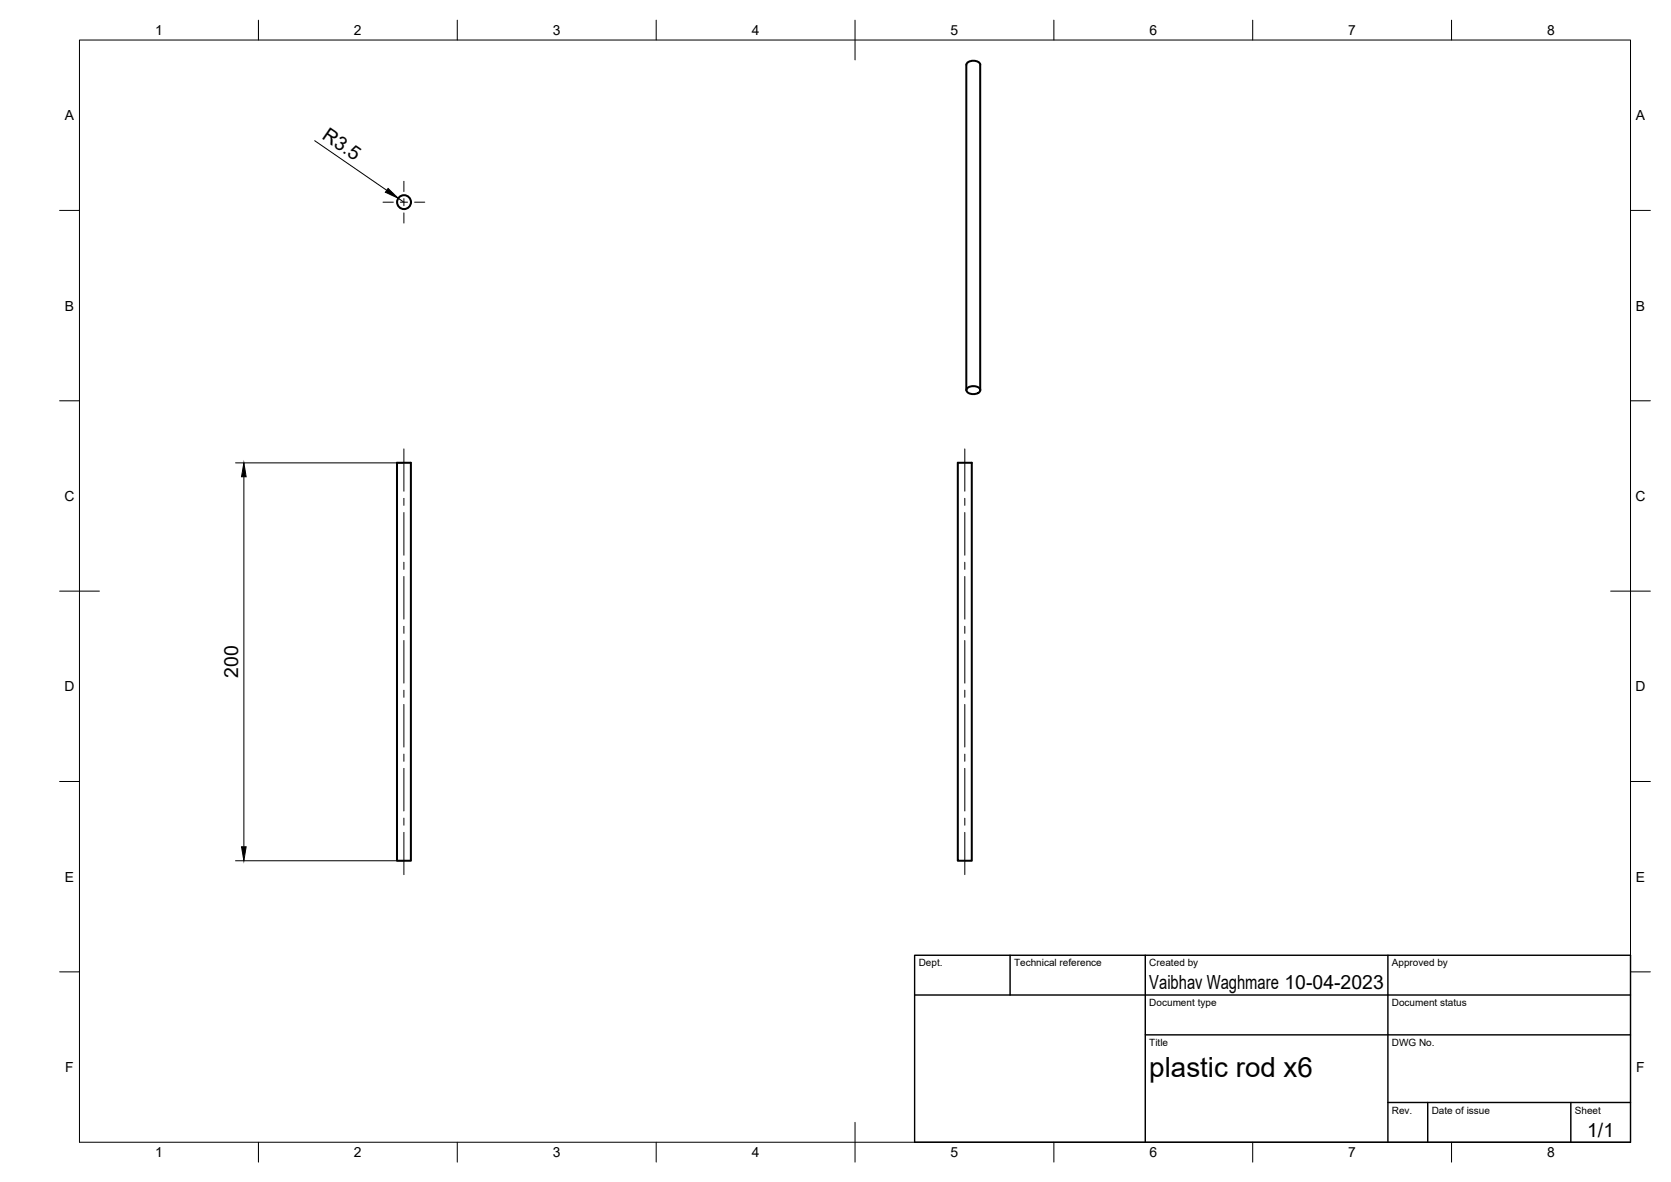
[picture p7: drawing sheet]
<svg xmlns="http://www.w3.org/2000/svg" width="420mm" height="297mm" viewBox="0 0 420 297" stroke-linecap="round" stroke-linejoin="round" font-family="sans-serif">
<!-- layer: Visible -->
<g fill="none" stroke="#000" stroke-width=".51">
<path d="M243 16.3v81.8M243 16.3a2.02 2.02 0 0 1 3.5 0v81.8M243.2 97.6a2.28 2.28 0 0 1 3.3 .3 1.51 1.51 0 0 1-2 1.1 1.33 1.33 0 0 1-1.5-1.1zM99.8 116.3h3.5v100h-3.5zM240.8 116.3h3.5v100h-3.5z"/>
<circle cx="101.6" cy="50.8" r="1.75"/>
</g>
<!-- layer: BORDER -->
<g fill="none" stroke="#000" stroke-width=".25">
<path d="M20 10.1h390v276.9h-390zM65 5.1v5M115 5.1v5M165 5.1v5M215 5.1v10M265 5.1v5M315 5.1v5M365 5.1v5M15 52.9h5M410 52.9h5M15 100.7h5M410 100.7h5"/>
<path d="M15 148.6h10M405 148.6h10M15 196.4h5M410 196.4h5M15 244.2h5M410 244.2h5M65 287v5M115 287v5M165 287v5M215 282.1v9.9M265 287v5M315 287v5"/>
<path d="M365 287v5"/>
</g>
<!-- layer: TITLEBLOCK -->
<path d="M230 240.1h180v46.9h-180zM230 250h180M254 240.1v9.9M288 240.1v46.9M349 240.1v46.9M288 260.1h122M349 277.1h61M359 277.1v9.9M395 277.1v9.9" fill="none" stroke="#000" stroke-width=".36"/>
<!-- layer: Smart Centers -->
<g fill="none" stroke="#000" stroke-width=".25">
<path d="M96.3 50.8h2.6M100.7 50.8h1.8M101.6 45.6v2.5M101.6 49.9v1.8M101.6 53.5v2.6M104.2 50.8h2.6M101.6 112.8v10.7M242.6 112.8v10.7M101.6 125.2v1.8M101.6 128.8v10.7M242.6 125.2v1.8M242.6 128.8v10.7"/>
<path d="M101.6 141.3v1.8M101.6 144.9v10.7M101.6 157.4v1.8M242.6 141.3v1.8M242.6 144.9v10.7M242.6 157.4v1.8M101.6 161v10.7M101.6 173.4v1.8M101.6 177v10.7M242.6 161v10.7M242.6 173.4v1.8M242.6 177v10.7"/>
<path d="M101.6 189.5v1.8M101.6 193.1v10.7M242.6 189.5v1.8M242.6 193.1v10.7M101.6 205.6v1.8M101.6 209.2v10.6M242.6 205.6v1.8M242.6 209.2v10.6"/>
</g>
<!-- layer: FD_Dimensions -->
<path d="M79.1 35.4l18.1 12.4M100.1 49.8l1.5 1M59.2 116.3h42M61.3 119.8v93M59.2 216.3h42" fill="none" stroke="#000" stroke-width=".25"/>
<path d="M97.6 47.4l2.5 2.4-3.2-1.5zM61.3 116.3l.6 3.5h-1.2zM60.7 212.8h1.2l-.6 3.5z" fill="#000" stroke="#000" stroke-width=".25"/>
<text font-size="7" x="289" y="270.6">plastic rod x6</text>
<g font-size="4.9">
<text x="80.8" y="34.7" transform="rotate(35 80.8 34.7)">R3.5</text>
<text x="59.9" y="170.3" transform="rotate(-90 59.9 170.3)">200</text>
<text x="289" y="248.5">Vaibhav Waghmare 10-04-2023</text>
<text x="399.1" y="285.7">1/1</text>
</g>
<g font-size="3.5">
<text x="39" y="8.8">1</text>
<text x="89" y="8.8">2</text>
<text x="139" y="8.8">3</text>
<text x="189" y="8.8">4</text>
<text x="239" y="8.8">5</text>
<text x="289" y="8.8">6</text>
<text x="339" y="8.8">7</text>
<text x="389" y="8.8">8</text>
<text x="16.3" y="30.2">A</text>
<text x="411.3" y="30.2">A</text>
<text x="16.3" y="78">B</text>
<text x="411.3" y="78">B</text>
<text x="16.2" y="125.9">C</text>
<text x="411.2" y="125.9">C</text>
<text x="16.2" y="173.7">D</text>
<text x="411.2" y="173.7">D</text>
<text x="16.3" y="221.6">E</text>
<text x="411.3" y="221.6">E</text>
<text x="16.4" y="269.4">F</text>
<text x="411.4" y="269.4">F</text>
<text x="39" y="290.8">1</text>
<text x="89" y="290.8">2</text>
<text x="139" y="290.8">3</text>
<text x="189" y="290.8">4</text>
<text x="239" y="290.8">5</text>
<text x="289" y="290.8">6</text>
<text x="339" y="290.8">7</text>
<text x="389" y="290.8">8</text>
</g>
<g font-size="2.5">
<text x="231" y="242.9">Dept.</text>
<text x="255" y="242.9">Technical reference</text>
<text x="289" y="242.9">Created by</text>
<text x="350" y="242.9">Approved by</text>
<text x="289" y="252.8">Document type</text>
<text x="350" y="252.8">Document status</text>
<text x="289" y="262.9">Title</text>
<text x="350" y="262.9">DWG No.</text>
<text x="350" y="279.9">Rev.</text>
<text x="360" y="279.9">Date of issue</text>
<text x="396" y="279.9">Sheet</text>
</g>
</svg>
